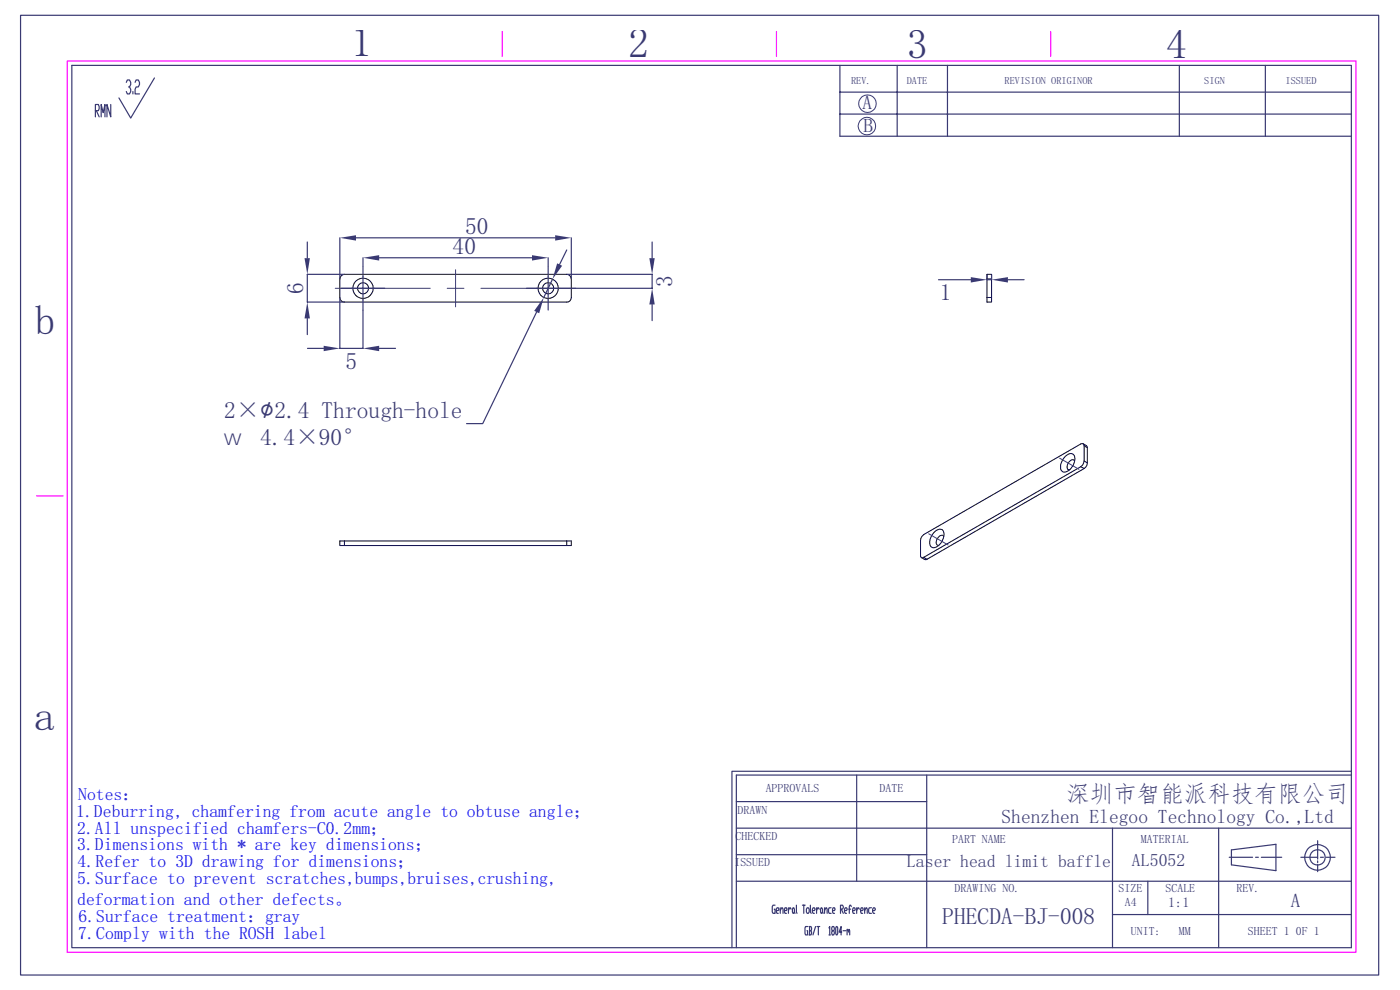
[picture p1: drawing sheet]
<svg xmlns="http://www.w3.org/2000/svg" width="297mm" height="210mm" viewBox="0 0 297 210" stroke-linecap="round" stroke-linejoin="round" font-family="sans-serif">
<path d="M14.3 12.9h273.4v189.1h-273.4zM106.6 6.7v5.3M164.7 6.7v5.3M222.9 6.7v5.3M7.7 105.2h5.7" fill="none" stroke="#f0f" stroke-width=".25"/>
<g fill="none" stroke="#393972" stroke-width=".25">
<path d="M4.4 3.2h288.1v203.6h-288.1zM15.2 13.9h271.5v187.1h-271.5zM26.8 17.5l.2-.5h.5l.2 .5v.4l-.2 .5h-.2M27.5 18.4l.2 .5v.5l-.2 .5h-.5l-.2-.5M28.2 19.4v.5M28.7 17.5l.2-.5h.4l.3 .5v.4l-.3 .5h-.4l-.2 .5v1h.9M32.8 16.5l-5.1 8.5-2.5-4.2M178.2 13.9v15h108.5M178.2 19.5h108.5M190.3 13.9v15M201 13.9v15M250.2 13.9v15"/>
<path d="M268.4 13.9v15M20.2 23.5h.7l.1-.4-.1-.9h-.7v2.6M20.4 23.5l.6 1.3M21.5 24.8v-2.6l.4 1.7 .4-1.7v2.6M23.5 22.2v2.6l-.8-2.6v2.6M178.2 24.2h108.5M72.1 50.4v8.7M75.5 50.4h42.3M121.2 50.4v8.7M156.2 175.7h130.5M156.2 170h40.4M181.7 164.4v22.5"/>
<path d="M196.6 164.4v36.6M236 175.7v25.3M258.5 175.7v25.3M279.5 178.3v3.9M286.7 163.6h-131.4v37.4M286.7 164.4h-130.5v36.6M156.2 186.9h130.5M156.2 181.3h40.4M164.4 192h-.4l-.2 .3v1.1l.2 .3h.4v-.8h-.1M164.7 193.2h.4l.2-.3-.2-.3h-.3l-.1 .3v.5l.1 .3h.3M165.5 193.2l.3-.6h.2l.1 1.1M165.5 192.6v1.1"/>
<path d="M166.4 193.2h.4l.2-.3-.2-.3h-.3l-.1 .3 .1 .8h.3M167.3 192.6v1.1M167.8 192.9l-.1-.3h-.2l-.2 .6M168.2 192.6h.2l.1 .3-.1 .8h-.2l-.1-.3zM168.5 193.4l.2 .3M169 192l.1 1.7M170.2 192h.6M170.5 192v1.7M171.2 192.6h.3l.2 .3v.5l-.2 .3h-.3l-.1-.3v-.5zM171.3 196.5h-.4l-.1 .3 .1 1.5h.4v-.9h-.1M171.6 196.5h.4l.2 .3-.2 .6M171.7 197.4h.3l.2 .6-.2 .3h-.4"/>
<path d="M171.7 196.5v1.8M171.9 192v1.4l.2 .3M172.3 193.2h.5l.1-.3-.1-.3h-.3l-.2 .3v.5l.2 .3h.3M173 196.5l-.5 1.8M173.2 192.6v1.1M173.3 196.5h.6M173.6 196.5v1.8M173.8 192.9l-.1-.3h-.2l-.3 .6M174.2 192.6l.3 .3v.5l-.2 .3-.2-.3zM174.5 193.4l.1 .3M174.9 193.2l.4-.6 .2 1.1M174.9 192.6v1.1"/>
<path d="M175.9 196.8l.1-.3v1.8M175.9 198.3h.2M176.3 192.6h-.4l-.1 .3 .1 .8h.4M176.6 197.4l-.2-.6 .2-.3h.3l.1 .6-.1 .3h-.3l-.2 .3 .2 .6h.3l.1-.3-.1-.6M176.6 193.2h.4l.2-.3-.2-.3h-.3l-.1 .3 .1 .8h.3M177.4 196.5h.2l.1 .3-.1 1.5h-.2l-.1-.3zM178.3 192.9h.4l.2-.3-.2-.6h-.4v1.7M178.5 192.9l.4 .8M178.6 197.7h-.6l.4-1.2v1.8M178.9 197.4h.5M179.2 193.2h.4l.1-.3-.1-.3h-.3l-.1 .3v.5l.1 .3h.3M179.7 197.4l.1-.3 .2 .6"/>
<path d="M179.7 197.1v1.2M180 197.4l.1-.3 .2 1.2M180 192.9h.5M180.6 192.3l-.1-.3h-.2l-.1 1.7M180.9 193.2h.4l.1-.3-.1-.3h-.3l-.1 .3 .1 .8h.3M181.7 192.6v1.1M182.3 192.9l-.1-.3h-.2l-.3 .6M182.6 193.2h.4l.1-.3-.1-.3h-.3l-.1 .3 .1 .8h.3M183.4 193.2l.5-.6 .1 1.1M183.4 192.6v1.1M184.9 192.6h-.5l-.1 .3 .1 .8h.5M185.1 193.2h.4l.2-.3-.2-.3h-.2l-.2 .3v.5l.2 .3h.2"/>
<path d="M236 194h50.7M243.5 186.9v7.1M260.8 181.8h4.9M261.2 180.3l9.5-1.2v5.6l-9.5-1.2zM266.4 181.8h.6M267.6 181.8h4.3M276 181.8h3.5M279.5 182.6v.4M279.5 183.4v1.5M280.1 181.8h.7M281.3 181.8h1.9"/>
<circle cx="279.5" cy="181.9" r="1.63"/>
<circle cx="279.5" cy="181.9" r="2.72"/>
</g>
<g fill="none" stroke="#393972" stroke-width=".21">
<circle cx="183.9" cy="26.7" r="1.86"/>
<circle cx="184" cy="22" r="1.86"/>
</g>
<g fill="none" stroke="#000" stroke-width=".21">
<path d="M72.4 58.5l.7-.3h47.1a1.01 1.01 0 0 1 1 1v3.9a.94 .94 0 0 1-1 1h-47.1a.94 .94 0 0 1-1-1v-3.9z"/>
<circle cx="77" cy="61.2" r="2.15"/>
<circle cx="77" cy="61.1" r="1.17"/>
<circle cx="116.3" cy="61.2" r="2.16"/>
<circle cx="116.3" cy="61.1" r="1.18"/>
</g>
<g fill="#393972">
<path d="M72.1 50.4l3.4-.5v1.1z"/>
<path d="M117.8 49.9l3.4 .5-3.4 .6z"/>
</g>
<path d="M65.2 51.3v3.5M73 58.2h-7.8v5.9h7.8M65.2 67.5v3.5" fill="none" stroke="#393972" stroke-width=".25"/>
<g fill="#393972">
<path d="M64.6 54.8h1.1l-.5 3.4z"/>
<path d="M65.2 64.1l.5 3.4h-1.1z"/>
</g>
<path d="M77 54.7v1.8M80.4 54.7h32.5M116.3 54.7v1.8" fill="none" stroke="#393972" stroke-width=".25"/>
<g fill="#393972">
<path d="M77 54.7l3.4-.6v1.2z"/>
<path d="M112.9 54.1l3.4 .6-3.4 .6z"/>
</g>
<path d="M65.2 73.9h3.5M72.1 63.2v10.7h4.9v-8.1M80.4 73.9h3.5" fill="none" stroke="#393972" stroke-width=".25"/>
<g fill="#393972">
<path d="M77 73.9l3.4-.6v1.2z"/>
<path d="M68.7 73.3l3.4 .6-3.4 .6z"/>
</g>
<path d="M120.3 58.2h18v3h-17.4M138.3 51.3v3.5M138.3 64.6v3.4" fill="none" stroke="#393972" stroke-width=".25"/>
<g fill="#393972">
<path d="M138.3 61.2l.6 3.4h-1.1z"/>
<path d="M137.8 54.8h1.1l-.6 3.4z"/>
</g>
<path d="M117.2 59.2l-1.8 3.9M120.2 53l-1.5 3.1M113.8 66.2l-11.4 23.7h-3.4" fill="none" stroke="#393972" stroke-width=".25"/>
<g fill="#393972">
<path d="M118.2 55.9l1.1 .5-2.1 2.8z"/>
<path d="M115.4 63.1l-1 3.3-1.1-.5z"/>
</g>
<path d="M77 56.5v4.7h-4.6M116.3 56.5v4.7h-4.6M199.1 59.3h6.9M209.4 58.3v1h1v-1M213.8 59.3h3.5M81.6 61.2h-4.6v4.6M120.9 61.2h-4.6v4.6" fill="none" stroke="#393972" stroke-width=".25"/>
<path d="M96.6 57.2v7.9M71.1 61.2h20.2M94.9 61.2h3.5M102 61.2h20.2" fill="none" stroke="#393972" stroke-width=".21"/>
<path d="M209.4 59.2h1v3.9M210.4 59.2v-1h-1v5.9h1v-1M209.4 63.1h1" fill="none" stroke="#000" stroke-width=".21"/>
<g fill="#393972">
<path d="M210.4 59.3l3.4-.5v1.1z"/>
<path d="M206 58.8l3.4 .5-3.4 .6z"/>
</g>
<g fill="none" stroke="#000" stroke-width=".21">
<path d="M226.1 96.7a1.05 1.05 0 0 1 1.3-.4 1.05 1.05 0 0 1 .6 1.3 2.56 2.56 0 0 1-2.5 2.5 1.86 1.86 0 0 1 0-2.7zM228 97.8a.58 .58 0 0 0-1.1 0 1.28 1.28 0 0 0-.2 1.8h.2M229.3 99l-33.3 19.2M229.3 99l.7 .4M229.8 94.1l.7 .4 .2 .5M230 97.8l-.3 .9-.4 .3M230 94.6a.45 .45 0 0 0-.2-.5 .45 .45 0 0 0-.5 .1l-33.3 19.2-.6 .8-.1 .4v3.4a.42 .42 0 0 0 .7 .2M230 94.6l.7 .4v3.2M230 99.4l-33.4 19.2-.6-.4M230 94.6v3.2M230 97.8l.7 .4M230.7 98.2l-.1 .5-.6 .7"/>
<path d="M73.1 115.7h-1v-.9h49.1v.9h-1M73.1 114.8v.9M120.2 114.8v.9h-47.1M195.5 118.3l.7 .4 .4-.1M198.1 113a1.21 1.21 0 0 1 2-.4 2.83 2.83 0 0 1-2.2 3.6 1.45 1.45 0 0 1-.5-2.1zM200.2 113.8a.55 .55 0 0 0-.5-.3 .55 .55 0 0 0-.5 .4 1.23 1.23 0 0 0-.3 1.7l.2 .1"/>
</g>
<path d="M224.8 97.2l4.1 2.4M197 113.2l4.1 2.4" fill="none" stroke="#393972" stroke-width=".21"/>
<g font-size="8.8" fill="#393972">
<text x="74.5" y="11.9">1</text>
<text x="133.3" y="12.2">2</text>
<text x="192.4" y="12.2">3</text>
<text x="247.4" y="12.3">4</text>
<text x="7.4" y="70.9">b</text>
<text x="7.2" y="154.8">a</text>
</g>
<g font-size="5" fill="#393972">
<text x="96" y="53.8">40</text>
<text x="98.7" y="49.6">50</text>
<text x="64.3" y="62.4" transform="rotate(-90 64.3 62.4)">6</text>
<text x="142.6" y="60.9" transform="rotate(-90 142.6 60.9)">3</text>
<text x="199.4" y="63.7">1</text>
<text x="73.3" y="78.2">5</text>
<text x="47.6" y="88.7">2×∅2.4 Through-hole</text>
<text x="226.2" y="170.1">深圳市智能派科技有限公司</text>
<text x="199.9" y="195.9">PHECDA-BJ-008</text>
</g>
<text font-size="4.6" fill="#393972" x="47.5" y="94.5">⌵4.4×90°</text>
<g font-size="4.1" fill="#393972">
<text x="183" y="23.1">A</text>
<text x="183.2" y="28.1">B</text>
<text x="212.5" y="174.6">Shenzhen Elegoo Technology Co.,Ltd</text>
<text x="273.9" y="192.3">A</text>
</g>
<g font-size="3.8" fill="#00f">
<text x="16.2" y="173.3">1.Deburring, chamfering from acute angle to obtuse angle；</text>
<text x="16.6" y="169.6">Notes：</text>
<text x="16.4" y="176.8">2.All unspecified chamfers-C0.2mm；</text>
<text x="16.4" y="180.4">3.Dimensions with * are key dimensions；</text>
<text x="16.5" y="184">4.Refer to 3D drawing for dimensions；</text>
<text x="16.4" y="187.5">5.Surface to prevent scratches,bumps,bruises,crushing,</text>
<text x="16.4" y="191.9">deformation and other defects。</text>
<text x="16.6" y="195.6">6.Surface treatment：gray</text>
<text x="16.6" y="199.2">7.Comply with the ROSH label</text>
</g>
<g font-size="3.8" fill="#393972">
<text x="192.4" y="184">Laser head limit baffle</text>
<text x="240.1" y="183.7">AL5052</text>
</g>
<text font-size="3" fill="#393972" x="247.8" y="192.4">1:1</text>
<g font-size="2.5" fill="#393972">
<text x="156.5" y="172.7">DRAWN</text>
<text x="162.4" y="168.1">APPROVALS</text>
<text x="186.6" y="168.1">DATE</text>
<text x="156" y="178.2">CHECKED</text>
<text x="202" y="178.8">PART NAME</text>
<text x="242" y="178.8">MATERIAL</text>
<text x="155.8" y="183.7">ISSUED</text>
<text x="202.5" y="189.3">DRAWING NO.</text>
<text x="237.3" y="189.3">SIZE</text>
<text x="247.2" y="189.3">SCALE</text>
<text x="262.3" y="189.3">REV.</text>
<text x="238.6" y="192.3">A4</text>
<text x="239.9" y="198.3">UNIT:</text>
<text x="250.1" y="198.3">MM</text>
<text x="264.8" y="198.3">SHEET 1</text>
<text x="274.9" y="198.3">0F 1</text>
</g>
<g font-size="2.2" fill="#393972">
<text x="180.6" y="17.8">REV.</text>
<text x="192.4" y="17.8">DATE</text>
<text x="213.1" y="17.8">REVISION ORIGINOR</text>
<text x="255.5" y="17.8">SIGN</text>
<text x="272.7" y="17.8">ISSUED</text>
</g>
</svg>
